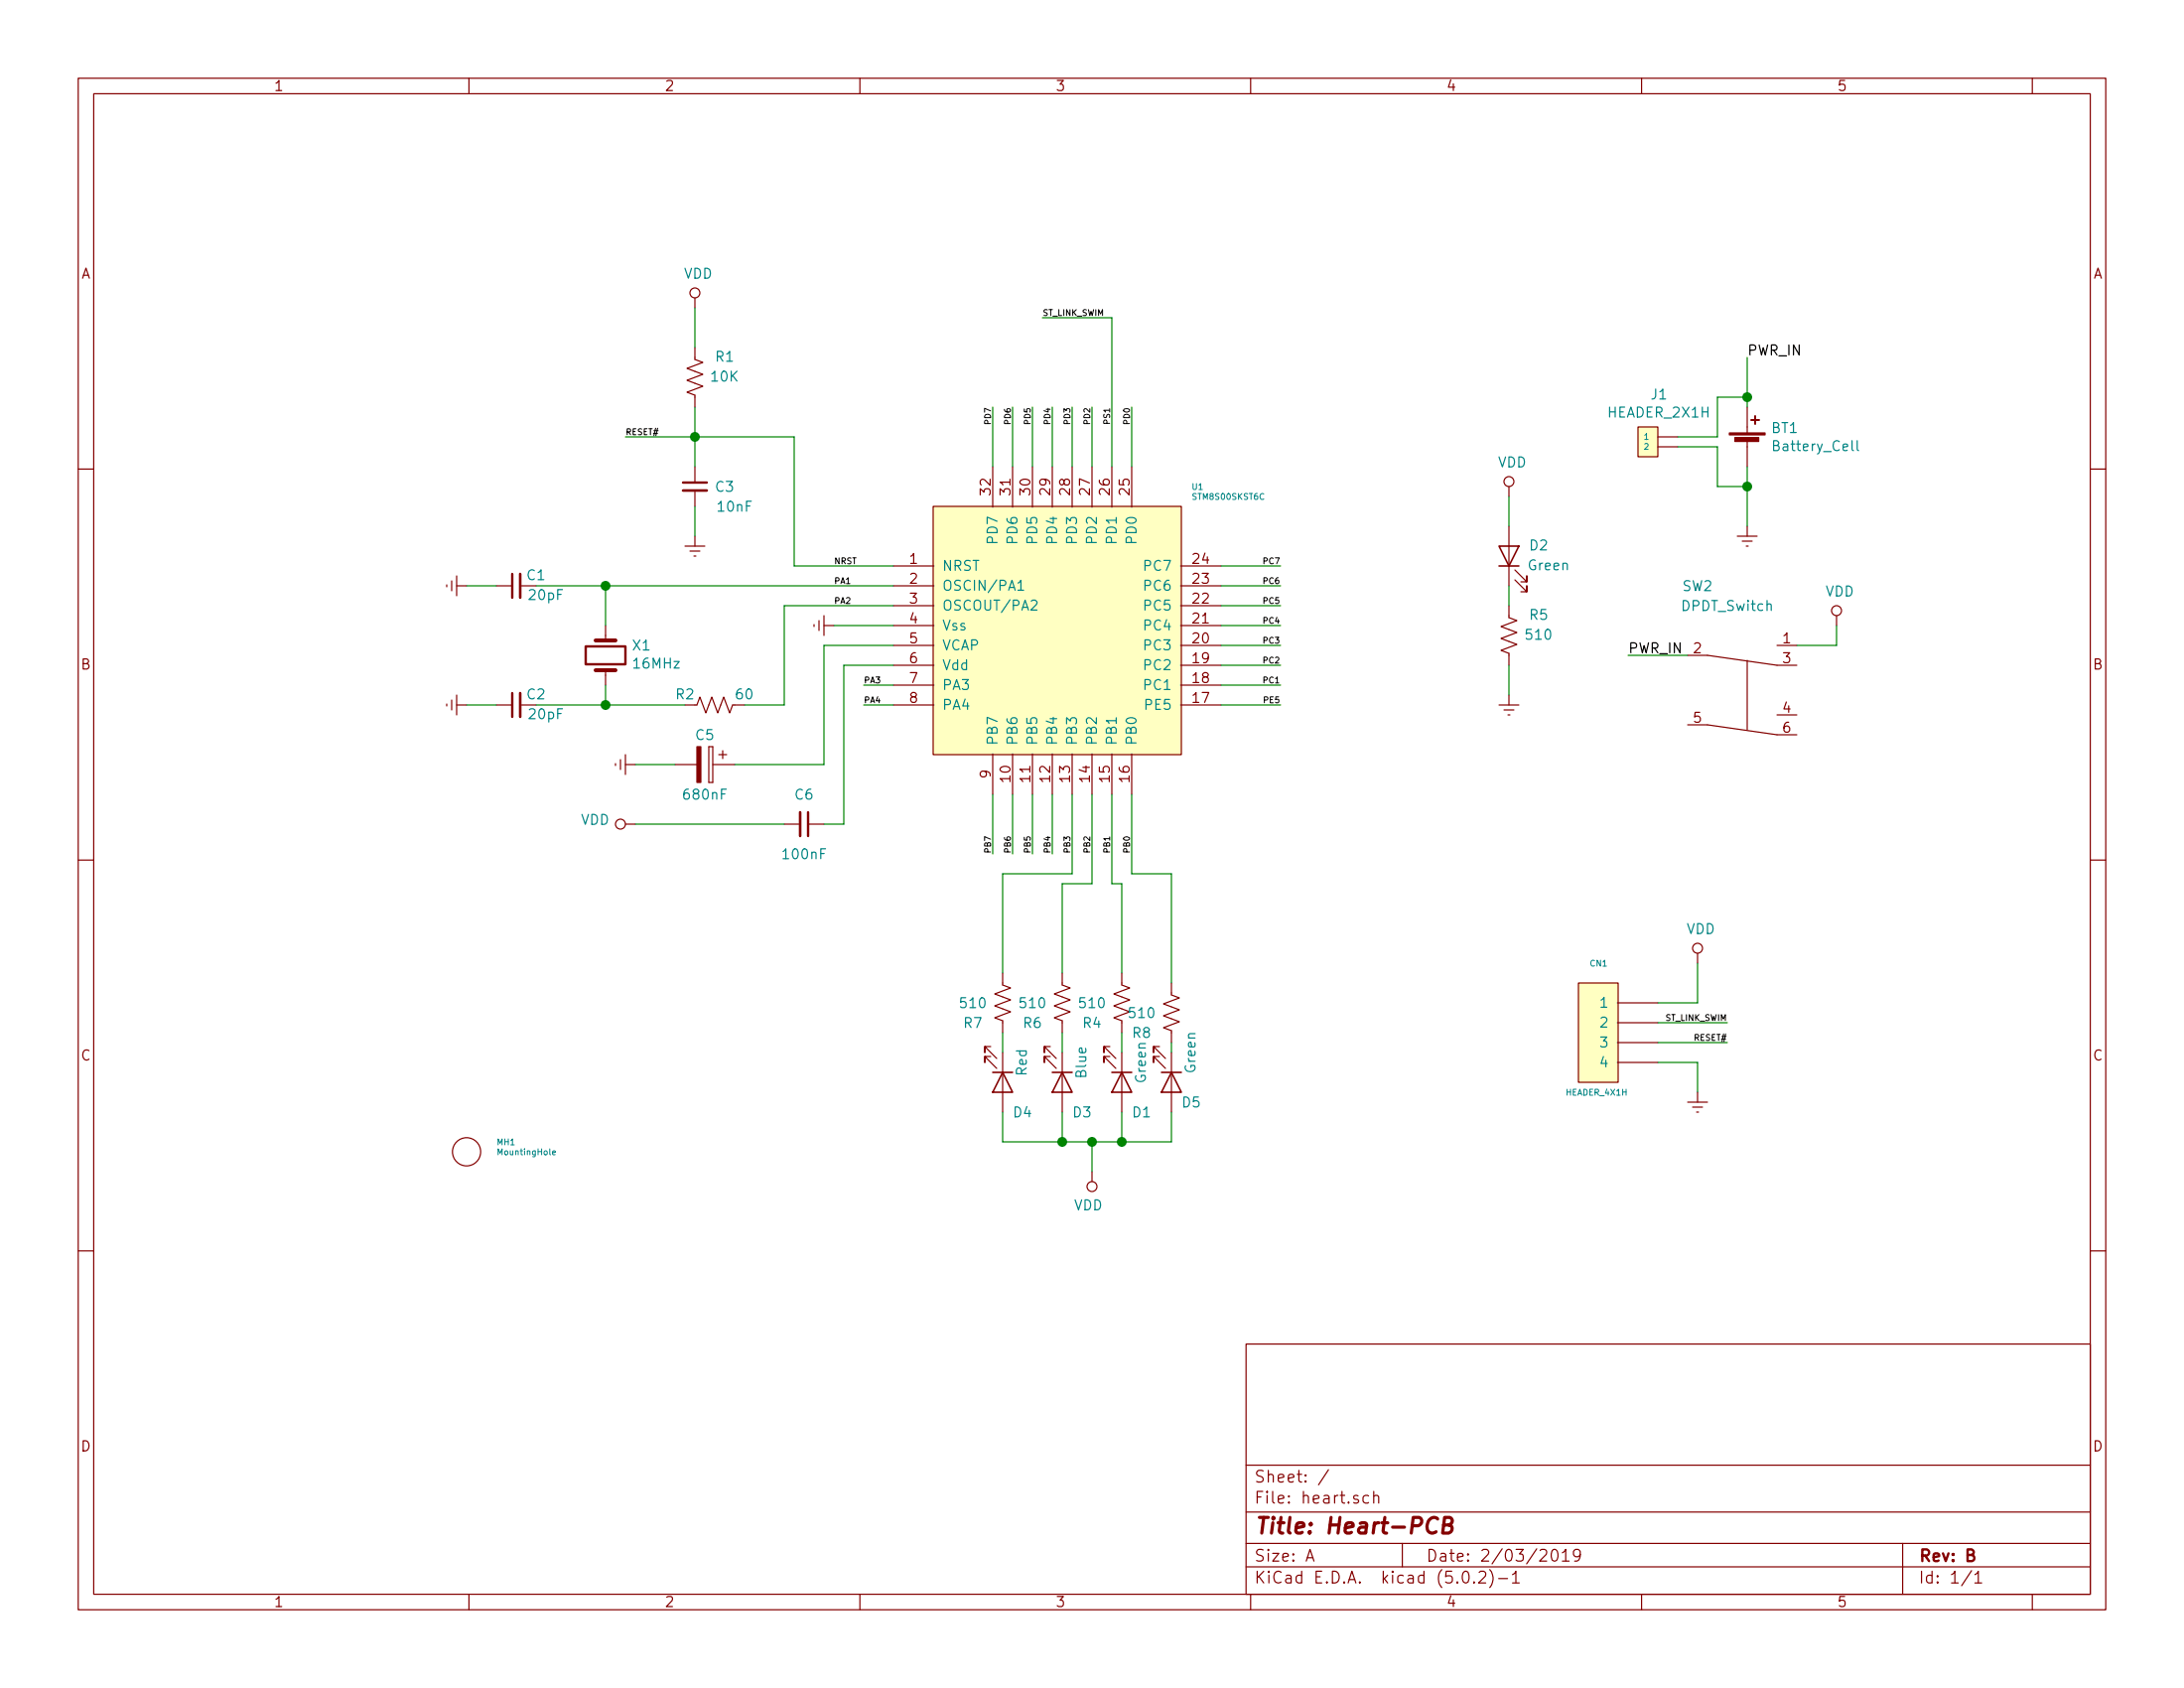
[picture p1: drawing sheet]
EESchema Schematic File Version 4
LIBS:heart-cache
EELAYER 26 0
EELAYER END
$Descr A 11000 8500
encoding utf-8
Sheet 1 1
Title "Heart-PCB"
Date "2/03/2019"
Rev "B"
Comp ""
Comment1 ""
Comment2 ""
Comment3 ""
Comment4 ""
$EndDescr
$Comp
L Device:Battery_Cell BT1
U 1 1
P 8800 2250
F 0 "BT1" H 8918 2346 50  0000 L CNN
F 1 "Battery_Cell" H 8918 2255 50  0000 L CNN
F 2 "my_footprints:SMD 12MM Coin Battery Retainer" V 8800 2310 50  0001 C CNN
F 3 "~" V 8800 2310 50  0001 C CNN
	1    8800 2250
	1    0    0    -1  
$EndComp
$Comp
L Device:Crystal X1
U 1 1
P 3050 3300
F 0 "X1" V 3096 3169 50  0000 R CNN
F 1 "16MHz" V 3005 3169 50  0000 R CNN
F 2 "Crystal:Crystal_SMD_HC49-SD" H 3050 3300 50  0001 C CNN
F 3 "~" H 3050 3300 50  0001 C CNN
	1    3050 3300
	0    -1   -1   0   
$EndComp
$Comp
L Device:C_Small C1
U 1 1
P 2600 2950
F 0 "C1" V 2650 2850 50  0000 C CNN
F 1 "20pF" V 2550 2800 50  0000 C CNN
F 2 "Capacitor_SMD:C_0805_2012Metric" H 2600 2950 50  0001 C CNN
F 3 "~" H 2600 2950 50  0001 C CNN
	1    2600 2950
	0    -1   -1   0   
$EndComp
$Comp
L Device:C_Small C2
U 1 1
P 2600 3550
F 0 "C2" V 2650 3450 50  0000 C CNN
F 1 "20pF" V 2550 3400 50  0000 C CNN
F 2 "Capacitor_SMD:C_0805_2012Metric" H 2600 3550 50  0001 C CNN
F 3 "~" H 2600 3550 50  0001 C CNN
	1    2600 3550
	0    -1   -1   0   
$EndComp
$Comp
L power:Earth #PWR0101
U 1 1
P 2350 2950
F 0 "#PWR0101" H 2350 2700 50  0001 C CNN
F 1 "Earth" H 2350 2800 50  0001 C CNN
F 2 "" H 2350 2950 50  0001 C CNN
F 3 "~" H 2350 2950 50  0001 C CNN
	1    2350 2950
	0    1    1    0   
$EndComp
Wire Wire Line
	2350 2950 2500 2950
$Comp
L power:Earth #PWR0102
U 1 1
P 2350 3550
F 0 "#PWR0102" H 2350 3300 50  0001 C CNN
F 1 "Earth" H 2350 3400 50  0001 C CNN
F 2 "" H 2350 3550 50  0001 C CNN
F 3 "~" H 2350 3550 50  0001 C CNN
	1    2350 3550
	0    1    1    0   
$EndComp
Wire Wire Line
	2350 3550 2500 3550
Wire Wire Line
	2700 3550 3050 3550
Wire Wire Line
	3050 3550 3050 3450
Wire Wire Line
	2700 2950 3050 2950
Wire Wire Line
	3050 2950 3050 3150
$Comp
L Device:R_US R2
U 1 1
P 3600 3550
F 0 "R2" V 3650 3700 50  0000 C CNN
F 1 "60" V 3650 3400 50  0000 C CNN
F 2 "Resistor_SMD:R_0805_2012Metric" V 3640 3540 50  0001 C CNN
F 3 "~" H 3600 3550 50  0001 C CNN
	1    3600 3550
	0    -1   -1   0   
$EndComp
Wire Wire Line
	3050 3550 3450 3550
Connection ~ 3050 3550
Wire Wire Line
	3750 3550 3950 3550
Wire Wire Line
	4500 2950 3050 2950
Connection ~ 3050 2950
Wire Wire Line
	3950 3050 4500 3050
Wire Wire Line
	3950 3050 3950 3550
$Comp
L power:VDD #PWR0103
U 1 1
P 3500 1550
F 0 "#PWR0103" H 3500 1400 50  0001 C CNN
F 1 "VDD" H 3517 1723 50  0000 C CNN
F 2 "" H 3500 1550 50  0001 C CNN
F 3 "" H 3500 1550 50  0001 C CNN
	1    3500 1550
	1    0    0    -1  
$EndComp
$Comp
L Device:C_Small C3
U 1 1
P 3500 2450
F 0 "C3" H 3650 2450 50  0000 C CNN
F 1 "10nF" H 3700 2350 50  0000 C CNN
F 2 "Capacitor_SMD:C_0805_2012Metric" H 3500 2450 50  0001 C CNN
F 3 "~" H 3500 2450 50  0001 C CNN
	1    3500 2450
	1    0    0    -1  
$EndComp
$Comp
L power:Earth #PWR0104
U 1 1
P 3500 2700
F 0 "#PWR0104" H 3500 2450 50  0001 C CNN
F 1 "Earth" H 3500 2550 50  0001 C CNN
F 2 "" H 3500 2700 50  0001 C CNN
F 3 "~" H 3500 2700 50  0001 C CNN
	1    3500 2700
	1    0    0    -1  
$EndComp
Wire Wire Line
	3500 2050 3500 2200
Wire Wire Line
	3500 2550 3500 2700
Wire Wire Line
	3500 2200 4000 2200
Wire Wire Line
	4000 2200 4000 2850
Wire Wire Line
	4000 2850 4500 2850
Connection ~ 3500 2200
Wire Wire Line
	3500 2200 3500 2350
$Comp
L Device:LED D2
U 1 1
P 7600 2800
F 0 "D2" V 7650 2650 50  0000 C CNN
F 1 "Green" V 7550 2600 50  0000 C CNN
F 2 "LED_SMD:LED_0805_2012Metric" H 7600 2800 50  0001 C CNN
F 3 "~" H 7600 2800 50  0001 C CNN
	1    7600 2800
	0    -1   -1   0   
$EndComp
$Comp
L Device:R_US R5
U 1 1
P 7600 3200
F 0 "R5" H 7450 3100 50  0000 C CNN
F 1 "510" H 7450 3200 50  0000 C CNN
F 2 "Resistor_SMD:R_0805_2012Metric" V 7640 3190 50  0001 C CNN
F 3 "~" H 7600 3200 50  0001 C CNN
	1    7600 3200
	-1   0    0    1   
$EndComp
Wire Wire Line
	7600 2950 7600 3050
$Comp
L power:VDD #PWR0105
U 1 1
P 7600 2500
F 0 "#PWR0105" H 7600 2350 50  0001 C CNN
F 1 "VDD" H 7617 2673 50  0000 C CNN
F 2 "" H 7600 2500 50  0001 C CNN
F 3 "" H 7600 2500 50  0001 C CNN
	1    7600 2500
	1    0    0    -1  
$EndComp
Wire Wire Line
	7600 2500 7600 2650
Wire Wire Line
	8800 1800 8800 2000
$Comp
L power:Earth #PWR0108
U 1 1
P 8800 2650
F 0 "#PWR0108" H 8800 2400 50  0001 C CNN
F 1 "Earth" H 8800 2500 50  0001 C CNN
F 2 "" H 8800 2650 50  0001 C CNN
F 3 "~" H 8800 2650 50  0001 C CNN
	1    8800 2650
	1    0    0    -1  
$EndComp
Wire Wire Line
	8800 2350 8800 2450
$Comp
L my_library:STM8S00SKST6C U1
U 1 1
P 4600 3900
F 0 "U1" H 6000 5350 30  0000 L CNN
F 1 "STM8S00SKST6C" H 6000 5300 30  0000 L CNN
F 2 "Package_QFP:LQFP-32_7x7mm_P0.8mm" H 4200 4450 30  0001 C CNN
F 3 "" H 4200 4450 30  0001 C CNN
	1    4600 3900
	1    0    0    -1  
$EndComp
$Comp
L power:Earth #PWR0110
U 1 1
P 4200 3150
F 0 "#PWR0110" H 4200 2900 50  0001 C CNN
F 1 "Earth" H 4200 3000 50  0001 C CNN
F 2 "" H 4200 3150 50  0001 C CNN
F 3 "~" H 4200 3150 50  0001 C CNN
	1    4200 3150
	0    1    1    0   
$EndComp
Text Label 4200 2850 0    30   ~ 0
NRST
Text Label 4200 2950 0    30   ~ 0
PA1
Text Label 4200 3050 0    30   ~ 0
PA2
Wire Wire Line
	4500 3250 4150 3250
Wire Wire Line
	4150 3250 4150 3850
Wire Wire Line
	4150 3850 3700 3850
$Comp
L Device:CP C5
U 1 1
P 3550 3850
F 0 "C5" V 3400 3850 50  0000 C CNN
F 1 "680nF" V 3700 3850 50  0000 C CNN
F 2 "Capacitor_SMD:CP_Elec_6.3x5.9" H 3588 3700 50  0001 C CNN
F 3 "~" H 3550 3850 50  0001 C CNN
	1    3550 3850
	0    1    1    0   
$EndComp
$Comp
L power:Earth #PWR0111
U 1 1
P 3200 3850
F 0 "#PWR0111" H 3200 3600 50  0001 C CNN
F 1 "Earth" H 3200 3700 50  0001 C CNN
F 2 "" H 3200 3850 50  0001 C CNN
F 3 "~" H 3200 3850 50  0001 C CNN
	1    3200 3850
	0    1    1    0   
$EndComp
Wire Wire Line
	3200 3850 3400 3850
Wire Wire Line
	4500 3350 4250 3350
Wire Wire Line
	4250 3350 4250 4150
$Comp
L power:VDD #PWR0112
U 1 1
P 3200 4150
F 0 "#PWR0112" H 3200 4000 50  0001 C CNN
F 1 "VDD" V 3218 4277 50  0000 L CNN
F 2 "" H 3200 4150 50  0001 C CNN
F 3 "" H 3200 4150 50  0001 C CNN
	1    3200 4150
	0    -1   -1   0   
$EndComp
Wire Wire Line
	4500 3450 4350 3450
Wire Wire Line
	4500 3550 4350 3550
Text Label 4350 3450 0    30   ~ 0
PA3
Text Label 4350 3550 0    30   ~ 0
PA4
Wire Wire Line
	4200 3150 4500 3150
Wire Wire Line
	6150 2850 6450 2850
Wire Wire Line
	6150 2950 6450 2950
Wire Wire Line
	6150 3050 6450 3050
Wire Wire Line
	6150 3150 6450 3150
Wire Wire Line
	6150 3250 6450 3250
Wire Wire Line
	6150 3350 6450 3350
Wire Wire Line
	6150 3450 6450 3450
Wire Wire Line
	6150 3550 6450 3550
Wire Wire Line
	5000 4300 5000 4000
Wire Wire Line
	5100 4300 5100 4000
Wire Wire Line
	5200 4300 5200 4000
Wire Wire Line
	5300 4300 5300 4000
Wire Wire Line
	5000 2350 5000 2050
Wire Wire Line
	5100 2350 5100 2050
Wire Wire Line
	5200 2350 5200 2050
Wire Wire Line
	5300 2350 5300 2050
Wire Wire Line
	5400 2350 5400 2050
Wire Wire Line
	5500 2350 5500 2050
Text Label 6450 2850 2    30   ~ 0
PC7
Text Label 6450 2950 2    30   ~ 0
PC6
Text Label 6450 3050 2    30   ~ 0
PC5
Text Label 6450 3150 2    30   ~ 0
PC4
Text Label 6450 3250 2    30   ~ 0
PC3
Text Label 6450 3350 2    30   ~ 0
PC2
Text Label 6450 3450 2    30   ~ 0
PC1
Text Label 6450 3550 2    30   ~ 0
PE5
Text Label 5000 4300 1    30   ~ 0
PB7
Text Label 5100 4300 1    30   ~ 0
PB6
Text Label 5200 4300 1    30   ~ 0
PB5
Text Label 5300 4300 1    30   ~ 0
PB4
Text Label 5400 4300 1    30   ~ 0
PB3
Text Label 5500 4300 1    30   ~ 0
PB2
Text Label 5600 4300 1    30   ~ 0
PB1
Text Label 5700 4300 1    30   ~ 0
PB0
Text Label 5000 2050 3    30   ~ 0
PD7
Text Label 5100 2050 3    30   ~ 0
PD6
Text Label 5200 2050 3    30   ~ 0
PD5
Text Label 5300 2050 3    30   ~ 0
PD4
Text Label 5400 2050 3    30   ~ 0
PD3
Text Label 5500 2050 3    30   ~ 0
PD2
Text Label 5600 2050 3    30   ~ 0
PS1
Text Label 5700 2050 3    30   ~ 0
PD0
$Comp
L Device:R_US R1
U 1 1
P 3500 1900
F 0 "R1" H 3350 1800 50  0000 C CNN
F 1 "10K" H 3350 1900 50  0000 C CNN
F 2 "Resistor_SMD:R_0805_2012Metric" V 3540 1890 50  0001 C CNN
F 3 "~" H 3500 1900 50  0001 C CNN
	1    3500 1900
	-1   0    0    1   
$EndComp
Wire Wire Line
	3500 1550 3500 1750
Text Label 3150 2200 0    30   ~ 0
RESET#
Wire Wire Line
	3150 2200 3500 2200
Wire Wire Line
	5600 1600 5600 2350
Text Label 5250 1600 0    30   ~ 0
ST_LINK_SWIM
Wire Wire Line
	5250 1600 5600 1600
$Comp
L my_library:HEADER_4X1H CN1
U 1 1
P 8350 5350
F 0 "CN1" H 8600 5850 30  0000 L CNN
F 1 "HEADER_4X1H" H 8500 5200 30  0000 L CNN
F 2 "my_footprints:HEADER_4X1H" H 8750 5800 30  0001 C CNN
F 3 "" H 8750 5800 30  0001 C CNN
	1    8350 5350
	-1   0    0    -1  
$EndComp
$Comp
L power:VDD #PWR0113
U 1 1
P 8550 4850
F 0 "#PWR0113" H 8550 4700 50  0001 C CNN
F 1 "VDD" H 8567 5023 50  0000 C CNN
F 2 "" H 8550 4850 50  0001 C CNN
F 3 "" H 8550 4850 50  0001 C CNN
	1    8550 4850
	1    0    0    -1  
$EndComp
Wire Wire Line
	8550 4850 8550 5050
Wire Wire Line
	8350 5050 8550 5050
Wire Wire Line
	8350 5150 8700 5150
Wire Wire Line
	8350 5250 8700 5250
Wire Wire Line
	8350 5350 8550 5350
Wire Wire Line
	8550 5350 8550 5500
$Comp
L power:Earth #PWR0114
U 1 1
P 8550 5500
F 0 "#PWR0114" H 8550 5250 50  0001 C CNN
F 1 "Earth" H 8550 5350 50  0001 C CNN
F 2 "" H 8550 5500 50  0001 C CNN
F 3 "~" H 8550 5500 50  0001 C CNN
	1    8550 5500
	1    0    0    -1  
$EndComp
Text Label 8700 5150 2    30   ~ 0
ST_LINK_SWIM
Text Label 8700 5250 2    30   ~ 0
RESET#
$Comp
L Device:LED D4
U 1 1
P 5050 5450
F 0 "D4" V 5200 5550 50  0000 C CNN
F 1 "Red" H 4950 5550 50  0000 C CNN
F 2 "LED_SMD:LED_0805_2012Metric" H 5050 5450 50  0001 C CNN
F 3 "~" H 5050 5450 50  0001 C CNN
	1    5050 5450
	0    1    1    0   
$EndComp
$Comp
L Device:LED D3
U 1 1
P 5350 5450
F 0 "D3" V 5500 5550 50  0000 C CNN
F 1 "Blue" H 5250 5550 50  0000 C CNN
F 2 "LED_SMD:LED_0805_2012Metric" H 5350 5450 50  0001 C CNN
F 3 "~" H 5350 5450 50  0001 C CNN
	1    5350 5450
	0    1    1    0   
$EndComp
$Comp
L Device:LED D1
U 1 1
P 5650 5450
F 0 "D1" V 5800 5550 50  0000 C CNN
F 1 "Green" H 5550 5550 50  0000 C CNN
F 2 "LED_SMD:LED_0805_2012Metric" H 5650 5450 50  0001 C CNN
F 3 "~" H 5650 5450 50  0001 C CNN
	1    5650 5450
	0    1    1    0   
$EndComp
$Comp
L Device:R_US R4
U 1 1
P 5650 5050
F 0 "R4" H 5500 4950 50  0000 C CNN
F 1 "510" H 5500 5050 50  0000 C CNN
F 2 "Resistor_SMD:R_0805_2012Metric" V 5690 5040 50  0001 C CNN
F 3 "~" H 5650 5050 50  0001 C CNN
	1    5650 5050
	1    0    0    -1  
$EndComp
$Comp
L Device:R_US R6
U 1 1
P 5350 5050
F 0 "R6" H 5200 4950 50  0000 C CNN
F 1 "510" H 5200 5050 50  0000 C CNN
F 2 "Resistor_SMD:R_0805_2012Metric" V 5390 5040 50  0001 C CNN
F 3 "~" H 5350 5050 50  0001 C CNN
	1    5350 5050
	1    0    0    -1  
$EndComp
$Comp
L Device:R_US R7
U 1 1
P 5050 5050
F 0 "R7" H 4900 4950 50  0000 C CNN
F 1 "510" H 4900 5050 50  0000 C CNN
F 2 "Resistor_SMD:R_0805_2012Metric" V 5090 5040 50  0001 C CNN
F 3 "~" H 5050 5050 50  0001 C CNN
	1    5050 5050
	1    0    0    -1  
$EndComp
Wire Wire Line
	5650 5200 5650 5300
Wire Wire Line
	5350 5300 5350 5200
Wire Wire Line
	5050 5300 5050 5200
$Comp
L Device:C_Small C6
U 1 1
P 4050 4150
F 0 "C6" V 3900 4150 50  0000 C CNN
F 1 "100nF" V 4200 4150 50  0000 C CNN
F 2 "Capacitor_SMD:C_0805_2012Metric" H 4050 4150 50  0001 C CNN
F 3 "~" H 4050 4150 50  0001 C CNN
	1    4050 4150
	0    1    1    0   
$EndComp
Wire Wire Line
	4150 4150 4250 4150
Wire Wire Line
	3200 4150 3950 4150
$Comp
L Device:LED D5
U 1 1
P 5900 5450
F 0 "D5" V 6000 5550 50  0000 C CNN
F 1 "Green" H 5750 5550 50  0000 C CNN
F 2 "LED_SMD:LED_0805_2012Metric" H 5900 5450 50  0001 C CNN
F 3 "~" H 5900 5450 50  0001 C CNN
	1    5900 5450
	0    1    1    0   
$EndComp
$Comp
L Device:R_US R8
U 1 1
P 5900 5100
F 0 "R8" H 5750 5000 50  0000 C CNN
F 1 "510" H 5750 5100 50  0000 C CNN
F 2 "Resistor_SMD:R_0805_2012Metric" V 5940 5090 50  0001 C CNN
F 3 "~" H 5900 5100 50  0001 C CNN
	1    5900 5100
	1    0    0    -1  
$EndComp
$Comp
L my_library:MountingHole MH1
U 1 1
P 2350 5800
F 0 "MH1" H 2500 5850 30  0000 L CNN
F 1 "MountingHole" H 2500 5800 30  0000 L CNN
F 2 "my_footprints:keychain_hole" H 2350 5800 30  0001 C CNN
F 3 "" H 2350 5800 30  0001 C CNN
	1    2350 5800
	1    0    0    -1  
$EndComp
$Comp
L my_library:DPDT_Switch SW2
U 1 1
P 8300 3550
F 0 "SW2" H 8550 4150 50  0000 C CNN
F 1 "DPDT_Switch" H 8700 4050 50  0000 C CNN
F 2 "my_footprints:732-10145-1-ND DPDT Slide Switch" H 8300 3550 50  0001 C CNN
F 3 "" H 8300 3550 50  0001 C CNN
	1    8300 3550
	1    0    0    -1  
$EndComp
$Comp
L power:VDD #PWR0106
U 1 1
P 9250 3150
F 0 "#PWR0106" H 9250 3000 50  0001 C CNN
F 1 "VDD" H 9267 3323 50  0000 C CNN
F 2 "" H 9250 3150 50  0001 C CNN
F 3 "" H 9250 3150 50  0001 C CNN
	1    9250 3150
	1    0    0    -1  
$EndComp
Wire Wire Line
	9250 3250 9050 3250
Text Label 8200 3300 0    50   ~ 0
PWR_IN
Wire Wire Line
	8200 3300 8500 3300
Wire Wire Line
	9250 3150 9250 3250
Text Label 8800 1800 0    50   ~ 0
PWR_IN
$Comp
L my_library:HEADER_2X1H J1
U 1 1
P 8500 2350
F 0 "J1" H 8644 2715 50  0000 C CNN
F 1 "HEADER_2X1H" H 8644 2624 50  0000 C CNN
F 2 "my_footprints:HEADER_2X1H" H 8500 2350 50  0001 C CNN
F 3 "" H 8500 2350 50  0001 C CNN
	1    8500 2350
	-1   0    0    -1  
$EndComp
Wire Wire Line
	8450 2200 8650 2200
Wire Wire Line
	8650 2200 8650 2000
Wire Wire Line
	8650 2000 8800 2000
Connection ~ 8800 2000
Wire Wire Line
	8800 2000 8800 2050
Wire Wire Line
	8450 2250 8650 2250
Wire Wire Line
	8650 2250 8650 2450
Wire Wire Line
	8650 2450 8800 2450
Connection ~ 8800 2450
Wire Wire Line
	8800 2450 8800 2650
Wire Wire Line
	5400 4400 5050 4400
Wire Wire Line
	5050 4400 5050 4900
Wire Wire Line
	5400 4000 5400 4400
Wire Wire Line
	5500 4450 5350 4450
Wire Wire Line
	5350 4450 5350 4900
Wire Wire Line
	5600 4450 5650 4450
Wire Wire Line
	5650 4450 5650 4900
Wire Wire Line
	5700 4400 5900 4400
Wire Wire Line
	5900 4400 5900 4950
Wire Wire Line
	5500 4000 5500 4450
Wire Wire Line
	5600 4000 5600 4450
Wire Wire Line
	5700 4000 5700 4400
$Comp
L power:VDD #PWR?
U 1 1
P 5500 5900
F 0 "#PWR?" H 5500 5750 50  0001 C CNN
F 1 "VDD" H 5517 6073 50  0000 C CNN
F 2 "" H 5500 5900 50  0001 C CNN
F 3 "" H 5500 5900 50  0001 C CNN
	1    5500 5900
	-1   0    0    1   
$EndComp
Wire Wire Line
	5500 5900 5500 5750
Wire Wire Line
	5900 5250 5900 5300
Wire Wire Line
	5050 5600 5050 5750
Wire Wire Line
	5050 5750 5350 5750
Wire Wire Line
	5900 5750 5900 5600
Wire Wire Line
	5650 5600 5650 5750
Connection ~ 5650 5750
Wire Wire Line
	5650 5750 5900 5750
Wire Wire Line
	5350 5600 5350 5750
Connection ~ 5350 5750
Wire Wire Line
	5350 5750 5500 5750
Connection ~ 5500 5750
Wire Wire Line
	5500 5750 5650 5750
Wire Wire Line
	5700 2050 5700 2350
$Comp
L power:Earth #PWR?
U 1 1
P 7600 3500
F 0 "#PWR?" H 7600 3250 50  0001 C CNN
F 1 "Earth" H 7600 3350 50  0001 C CNN
F 2 "" H 7600 3500 50  0001 C CNN
F 3 "~" H 7600 3500 50  0001 C CNN
	1    7600 3500
	1    0    0    -1  
$EndComp
Wire Wire Line
	7600 3350 7600 3500
$EndSCHEMATC
